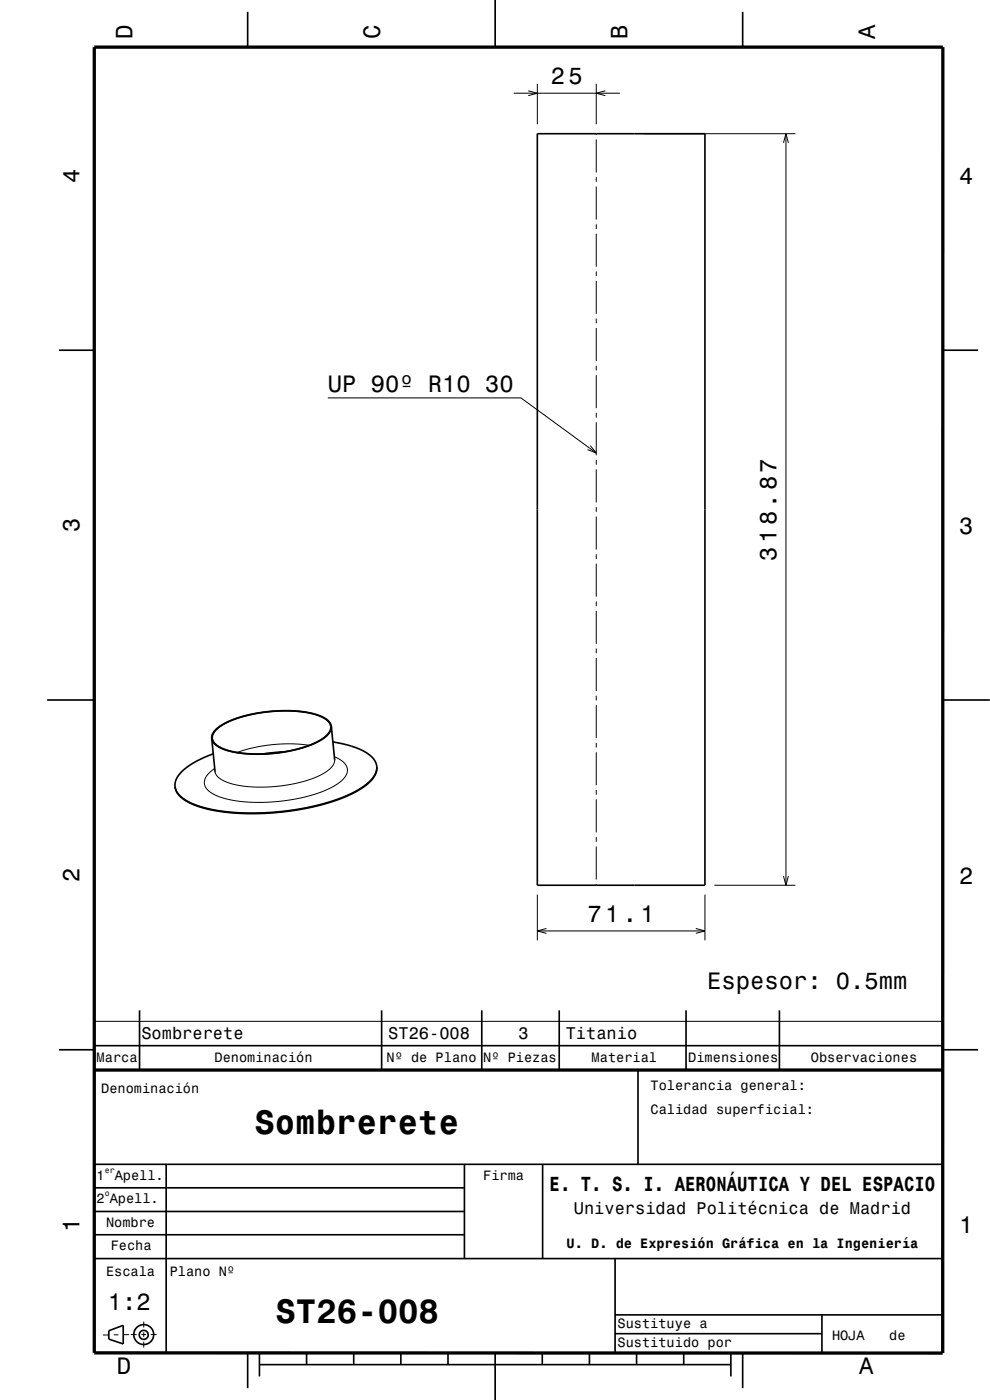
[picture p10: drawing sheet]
<svg xmlns="http://www.w3.org/2000/svg" width="210mm" height="297mm" viewBox="0 0 210 297" stroke-linecap="round" stroke-linejoin="round" font-family="sans-serif">
<g fill="none" stroke="#000" stroke-width=".21">
<path d="M109 19.8h22.5M112 19.3l2 .5-2 .5M114 17.8v8.6M126.5 17.8v8.6M128.4 19.3l-1.9 .5 1.9 .5M126.5 28.4v.2M126.5 29.6v7M126.5 37.6v1M126.5 39.6v7M136.5 28.4h32.2M166.2 30.3l.5-1.9 .5 1.9M166.7 28.4v159.4"/>
<path d="M126.5 47.6v1M126.5 49.6v7M126.5 57.6v1M126.5 59.6v7M126.5 67.6v1M126.5 69.6v7M126.5 77.6v1M126.5 79.6v7M69.5 84.4h41l16 11.7M125.2 94.5l1.3 1.6-1.9-.7M126.5 87.6v1M126.5 89.6v7"/>
<path d="M126.5 97.6v1M126.5 99.6v7M126.5 107.6v1M126.5 109.6v7M126.5 117.6v1M126.5 119.6v7M126.5 127.6v1M126.5 129.6v7M126.5 137.6v1M126.5 139.6v7M65.6 158.1l-3.8-.3-3.9 .2-3.9 .6-3.7 1M126.5 147.6v1"/>
<path d="M126.5 149.6v7M126.5 157.6v1M126.5 159.6v7M70.9 160.5l2 1.2 .5 .7 .3 .6v.7l-.3 .8-1.3 1.4-2.3 1.4-3.1 1.2-3.6 .9-4.1 .6-3.7 .2-4.2-.2-3.4-.6-2.4-.9-1.5-1.2-.4-.7-.1-.6 .2-.7 .4-.8 1.6-1.5M71 161.1l-.2 .9-.6 .9-1 .8-1.7 .9-4 1.4-4.8 .8-4.9 .2-4.2-.6-1.6-.5-1.3-.7-.8-.7-.3-.9M126.5 167.6v1M126.5 169.6v7M126.5 177.6v1M126.5 179.6v7M114 189.8v9.7M114 197.5h35.5M115.9 197l-1.9 .5 1.9 .5"/>
<path d="M126.5 187.6v.2M147.6 197l1.9 .5-1.9 .5M149.5 189.8v9.7M151.5 187.8h17.2M166.2 185.9l.5 1.9 .5-1.9M20 216.7h180M23.1 283.2h-1.2M25.1 283.2h-1M27.4 283.1l-1.3 .1M27.7 283.1h1.3M30 283.1h1M30.5 280.4v1.2"/>
<path d="M30.5 282.6v1M30.5 284.6v1.3M32 283.1h1.2"/>
</g>
<g fill="none" stroke="#000" stroke-width=".35">
<path d="M52.5 2.5v7.5M105 0v10M157.5 2.5v7.5M114 28.4h35.5v159.4h-35.5zM12.5 74.3h7.5M200 74.3h7.5M10 148.5h10M44.9 156.6l.7 7.2M45.2 159.9l-3.5 1.6-2.7 1.8-.9 .9-.6 .9-.3 .8-.1 .9M45.9 154.8l1-.8 1.3-.8 3.3-1.2 4.3-.9 4.2-.3 4.1 .2 3.2 .7 1.3 .6 .9 .6 .5 .7 .2 .7-.3 1-.9 1-1.4 .9-1.9 .9-2.3 .7-2.5 .6-5.4 .5h-2.9l-2.4-.3-1.8-.4-1.6-.6-1.2-.9-.5-.9 .1-1zM60.2 159.5l-4.3 .4M70.3 154.1l-.3-.8-.7-.7-1.2-.7-1.8-.6-2-.3-2.5-.2-4.9 .2-5 .9-3.6 1.2-1.3 .7-1.3 1-.6 .9-.2 .9"/>
<path d="M70.3 154.1l-.2 .9-.6 .9-1.2 1-1.4 .7-4 1.4-5.1 .8-4.8 .2-4-.6-1.6-.4-1.4-.8-.8-.7-.3-.9M70.3 154.1l.7 7.2M70.6 157.4l3.8 .8 2.8 1.2 1.1 .7 .8 .7 .5 .8 .3 1M200 148.5h10M79.9 162.6l-.2 1.4-1.1 1.7-1.7 1.4-2.5 1.4-3.1 1.3-3.4 1-4.2 .9-4.4 .6-3.8 .3h-4.1l-3.8-.3-3.6-.7-2.9-.9-2.1-1.1-1.4-1.3-.3-.8-.2-.7M79.9 162.6l-.2 1.4-1.1 1.6-1.9 1.6-2.6 1.4-3.4 1.3-3.5 1-4 .8-4 .5-3.7 .3h-4.1l-3.8-.3-3.6-.7-2.7-.8-2.1-1.1-1.5-1.4-.6-1.4M29.6 214.3v12.7M81 214.3v12.7M102.2 214.3v12.7M118.6 214.3v12.7M145.5 214.3v12.7M165.3 214.3v12.7"/>
<path d="M12.5 222.7h7.5M20 221.8h180M135.3 227v20M200 222.7h7.5M19.9 247h180M19.9 257h78.7M19.9 252h78.6M35.2 247v40M98.5 247v20M115.1 247v20M19.9 267h180M19.9 261.9h78.7"/>
<path d="M130.5 267v20M130.5 278.9h69.4M174.4 278.9v8.1M23.1 282.3l3-1.1v3.9l-3-1zM52.5 287v7.5M55 289.5h100M55 287v5M65 287v2.5M75 287v2.5M85 287v2.5M95 287v2.5M105 287v10"/>
<path d="M115 287v2.5M125 287v2.5M130.5 282.9h43.9M135 287v2.5M145 287v2.5M155 287v5M157.5 287v7.5"/>
<circle cx="30.5" cy="283.2" r=".96"/>
<circle cx="30.5" cy="283.1" r="2.11"/>
</g>
<path d="M20 10h180v277h-180zM19.9 227h180" fill="none" stroke="#000" stroke-width=".7" stroke-linecap="butt"/>
<g font-size="7.2">
<text x="54" y="240.6">Sombrerete</text>
<text x="58.4" y="280.6">ST26-008</text>
</g>
<g font-size="5">
<text x="28.1" y="8.2" transform="rotate(-90 28.1 8.2)">D</text>
<text x="80.6" y="8.2" transform="rotate(-90 80.6 8.2)">C</text>
<text x="133.1" y="8.2" transform="rotate(-90 133.1 8.2)">B</text>
<text x="185.6" y="8.2" transform="rotate(-90 185.6 8.2)">A</text>
<text x="116.8" y="17.8">25</text>
<text x="16.8" y="38.7" transform="rotate(-90 16.8 38.7)">4</text>
<text x="203.5" y="39">4</text>
<text x="69.5" y="83.2">UP 90º R10 30</text>
<text x="16.8" y="112.9" transform="rotate(-90 16.8 112.9)">3</text>
<text x="203.5" y="113.2">3</text>
<text x="164.7" y="118.9" transform="rotate(-90 164.7 118.9)">318.87</text>
<text x="16.8" y="187.1" transform="rotate(-90 16.8 187.1)">2</text>
<text x="203.5" y="187.4">2</text>
<text x="124.6" y="195.5">71.1</text>
<text x="150" y="209.8">Espesor: 0.5mm</text>
<text x="16.8" y="261.3" transform="rotate(-90 16.8 261.3)">1</text>
<text x="203.5" y="261.6">1</text>
<text x="22.9" y="277.8">1:2</text>
<text x="24.8" y="291.5">D</text>
<text x="182.3" y="291.5">A</text>
</g>
<text font-size="4.3" x="116.6" y="252.7">E. T. S. I. AERONÁUTICA Y DEL ESPACIO</text>
<g font-size="3.6">
<text x="30" y="220.5">Sombrerete</text>
<text x="82.4" y="220.5">ST26-008</text>
<text x="110" y="220.5">3</text>
<text x="120" y="220.5">Titanio</text>
<text x="121.7" y="257.5">Universidad Politécnica de Madrid</text>
</g>
<g font-size="2.9">
<text x="20.5" y="225.3">Marca</text>
<text x="45.5" y="225.3">Denominación</text>
<text x="82" y="225.3">Nº de Plano</text>
<text x="102.5" y="225.3">Nº Piezas</text>
<text x="125.5" y="225.3">Material</text>
<text x="146" y="225.3">Dimensiones</text>
<text x="172" y="225.3">Observaciones</text>
<text x="21.5" y="231.8">Denominación</text>
<text x="138" y="231.3">Tolerancia general:</text>
<text x="138" y="236.3">Calidad superficial:</text>
<text x="20.5" y="250.3">1</text>
<text x="24.3" y="250.3">Apell.</text>
<text x="102.5" y="250.3">Firma</text>
<text x="20.5" y="255.3">2 Apell.</text>
<text x="22.5" y="260.3">Nombre</text>
<text x="23.5" y="265.3">Fecha</text>
<text x="120.2" y="264.8">U. D. de Expresión Gráfica en la Ingeniería</text>
<text x="22.5" y="270.8">Escala</text>
<text x="36" y="270.8">Plano Nº</text>
<text x="131" y="281.8">Sustituye a</text>
<text x="131" y="285.8">Sustituido por</text>
<text x="176.5" y="284.3">HOJA</text>
<text x="188.6" y="284.3">de</text>
</g>
<g font-size="1.7">
<text x="22.2" y="248.8">er</text>
<text x="22.2" y="253.8">o</text>
</g>
</svg>
